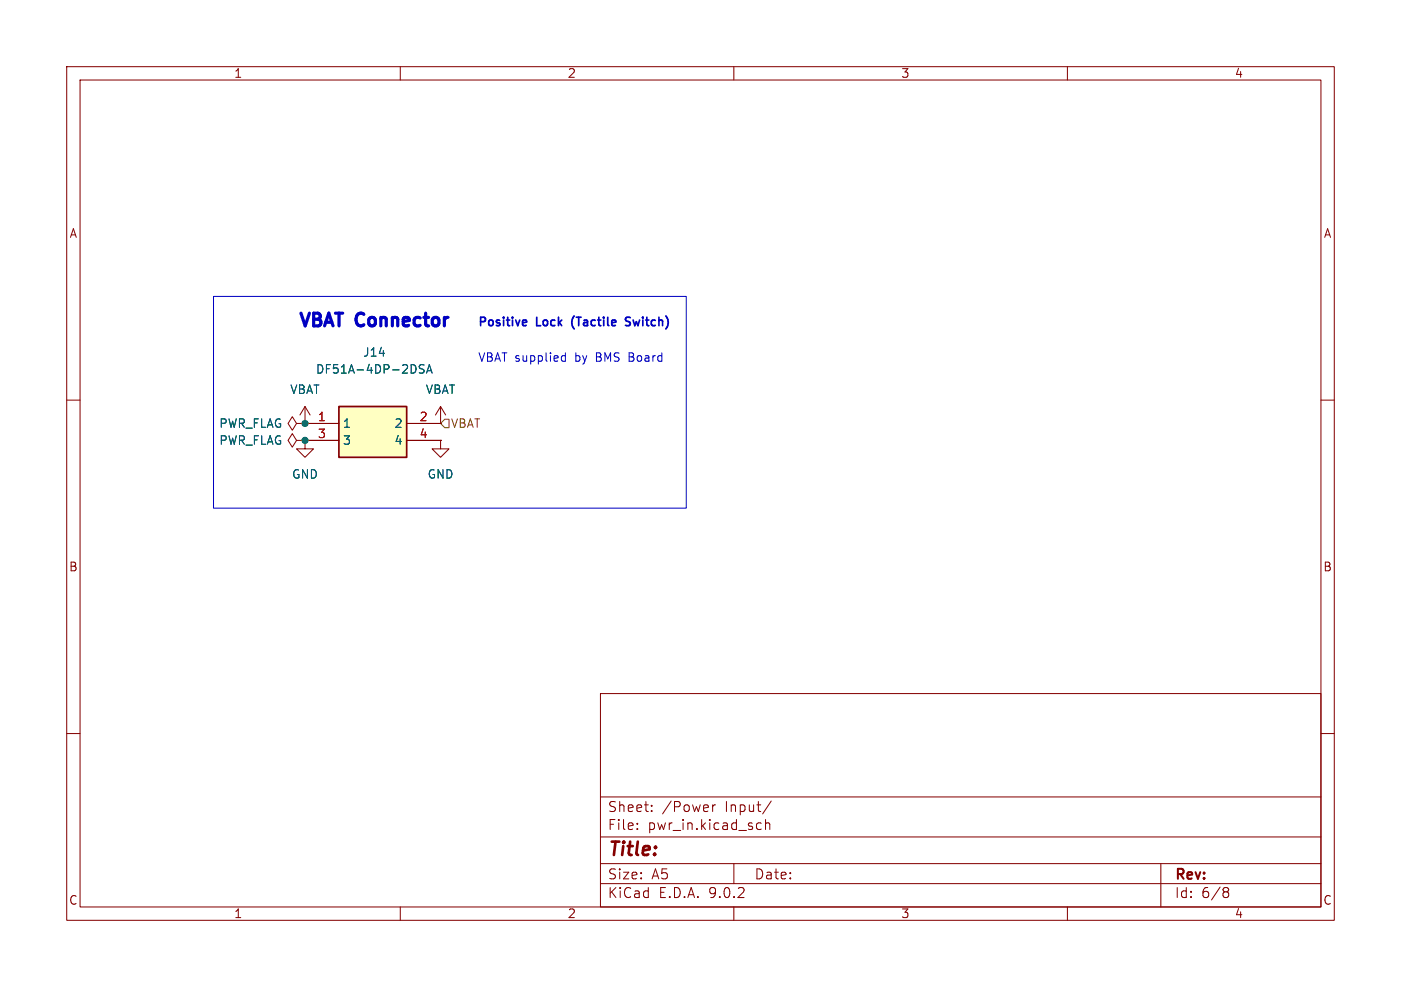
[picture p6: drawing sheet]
<svg xmlns="http://www.w3.org/2000/svg" width="210mm" height="148mm" viewBox="0 0 210 148" stroke-linecap="round" stroke-linejoin="round" font-family="sans-serif">
<g fill="none" stroke="#840000" stroke-width=".15">
<path d="M10 10h190v128h-190zM12 12h186v124h-186zM60 10v2M110 10v2M160 10v2M10 60h2M66 63.5h.1M66 61l-.7 1.2M66 61l.8 1.2M66 61v2.5M198 60h2M10 110h2"/>
<path d="M90 104h108v32h-108zM90 119.5h108M198 110h2M60 136v2M90 132.5h108M90 129.5h108M90 125.5h108M95.5 124.2v.2M95.5 123.5v.1M97.7 121.5v.2M97.7 120.8v.1M106.8 120.7v1"/>
<path d="M107.3 120.7l-.3 .1-.2 .2M110 136v2M110 129.5v3M113.7 123.4l.4 .1M114.1 124.3l-.4 .1M114.8 123.5a.37 .37 0 0 1 .6 .1v.8M114.8 122.9v1.5M115.6 120.1l-1.3 1.9M160 136v2M174 129.5v6.5M183.6 133.1l.4 .1 .2 .2-.1 .2-.2 .1M183.6 133.7h.3"/>
<path d="M183.9 133.7l.2 .2 .1 .4-.2 .2-.4 .1"/>
</g>
<path d="M50.8 61h10.2v7.6h-10.2z" fill="#ffffc2"/>
<path d="M50.8 61h10.2v7.6h-10.2z" fill="none" stroke="#840000" stroke-width=".25"/>
<g fill="none" stroke="#840000" stroke-width=".15">
<path d="M44.4 66l-.6-1-.6 1 .6 1.1 .6-1.1h1.3M44.4 63.5l-.6-1-.6 1 .6 1 .6-1h1.3M45.7 66h.1M45.7 66v1.3h1.3l-1.3 1.3-1.3-1.3h1.3M45.7 63.5h.1M45.7 63.5h5.1M45.7 66h5.1M45.7 61l-.7 1.2M45.7 61l.8 1.2M45.7 61v2.5M61 63.5h5M61 66h5"/>
<path d="M66 66v1.3h1.3l-1.3 1.3-1.2-1.3h1.2M66 66h.1M66 63.5h.1"/>
</g>
<path d="M63.6 54.7h-.5l-.2 .1v.4l.6 .2 .1 .3-.3 .3-.5-.1M63.9 56l.5-1.3 .4 1.3M64.1 55.6h.6" fill="none" stroke="#006464" stroke-width=".15"/>
<path d="M66.7 62.9h.6v1.2h-.6l-.7-.6z" fill="none" stroke="#725600" stroke-width=".15"/>
<path d="M78.8 48l.1 .3-.6 .1M78.9 48.8h-.1M93.8 48.8h.4M94.3 47.6h-.3l-.2 .2 .1 .3 .3 .1" fill="none" stroke="#0000c2" stroke-width=".25"/>
<path d="M32 44.5h70.9v31.7h-70.9zM84.3 54.1h.5M84.3 53.4h.5M84.8 52.9v1.3" fill="none" stroke="#0000c2" stroke-width=".15"/>
<g fill="#009600" stroke="#009600" stroke-width=".15">
<circle cx="45.7" cy="66" r=".46"/>
<circle cx="45.7" cy="63.5" r=".46"/>
</g>
<text font-size="2.8" fill="#840000" x="91" y="128.9">Title:</text>
<g font-size="2.7" fill="#0000c2">
<text x="44.4" y="49.7">VBAT</text>
<text x="53.5" y="49.7">Connector</text>
</g>
<g font-size="2.1" fill="#840000">
<text x="91" y="124.7">File:</text>
<text x="91" y="122">Sheet:</text>
<text x="97.1" y="124.7">pwr_in.kicad_sch</text>
<text x="99.2" y="122">/Power</text>
<text x="108.8" y="122">Input/</text>
<text x="91" y="134.9">KiCad</text>
<text x="91" y="132.1">Size:</text>
<text x="97.7" y="132.1">A5</text>
<text x="98.7" y="134.9">E.D.A.</text>
<text x="106.3" y="134.9">9.0.2</text>
<text x="113" y="132.1">Date:</text>
<text x="176" y="132.3">Rev:</text>
<text x="176" y="134.9">Id:</text>
<text x="180.1" y="134.9">6/8</text>
</g>
<g font-size="1.8" fill="#840000">
<text x="35" y="11.9">1</text>
<text x="85" y="11.9">2</text>
<text x="135" y="11.9">3</text>
<text x="185" y="11.9">4</text>
<text x="10.3" y="35.9">A</text>
<text x="198.4" y="35.9">A</text>
<text x="10.3" y="85.9">B</text>
<text x="198.3" y="85.9">B</text>
<text x="10.3" y="135.9">C</text>
<text x="35" y="137.9">1</text>
<text x="85" y="137.9">2</text>
<text x="135" y="137.9">3</text>
<text x="185" y="137.9">4</text>
<text x="198.3" y="135.9">C</text>
</g>
<g font-size="1.8" fill="#006464">
<text x="54.3" y="53.7">J14</text>
<text x="43.4" y="59.3">VBAT</text>
<text x="47.3" y="56.2">DF51A-4DP-2DSA</text>
<text x="63.7" y="59.3">VBAT</text>
<text x="32.8" y="64.4">PWR_FLAG</text>
<text x="51.3" y="64.4">1</text>
<text x="59" y="64.4">2</text>
<text x="32.8" y="66.9">PWR_FLAG</text>
<text x="43.7" y="72">GND</text>
<text x="51.3" y="66.9">3</text>
<text x="59" y="66.9">4</text>
<text x="64" y="72">GND</text>
</g>
<g font-size="1.8" fill="#0000c2">
<text x="71.5" y="49.3">Positive</text>
<text x="80.4" y="49.3">Lock</text>
<text x="86.2" y="49.3">(Tactile</text>
<text x="94.8" y="49.3">Switch)</text>
<text x="71.6" y="54.5">VBAT supplied</text>
<text x="86.3" y="54.5">by</text>
<text x="89.6" y="54.5">BMS</text>
<text x="94.7" y="54.5">Board</text>
</g>
<g font-size="1.8" fill="#a90000">
<text x="47.6" y="63.2">1</text>
<text x="47.6" y="65.8">3</text>
<text x="62.8" y="63.2">2</text>
<text x="62.8" y="65.8">4</text>
</g>
<text font-size="1.8" fill="#725600" x="67.5" y="64.4">VBAT</text>
</svg>
